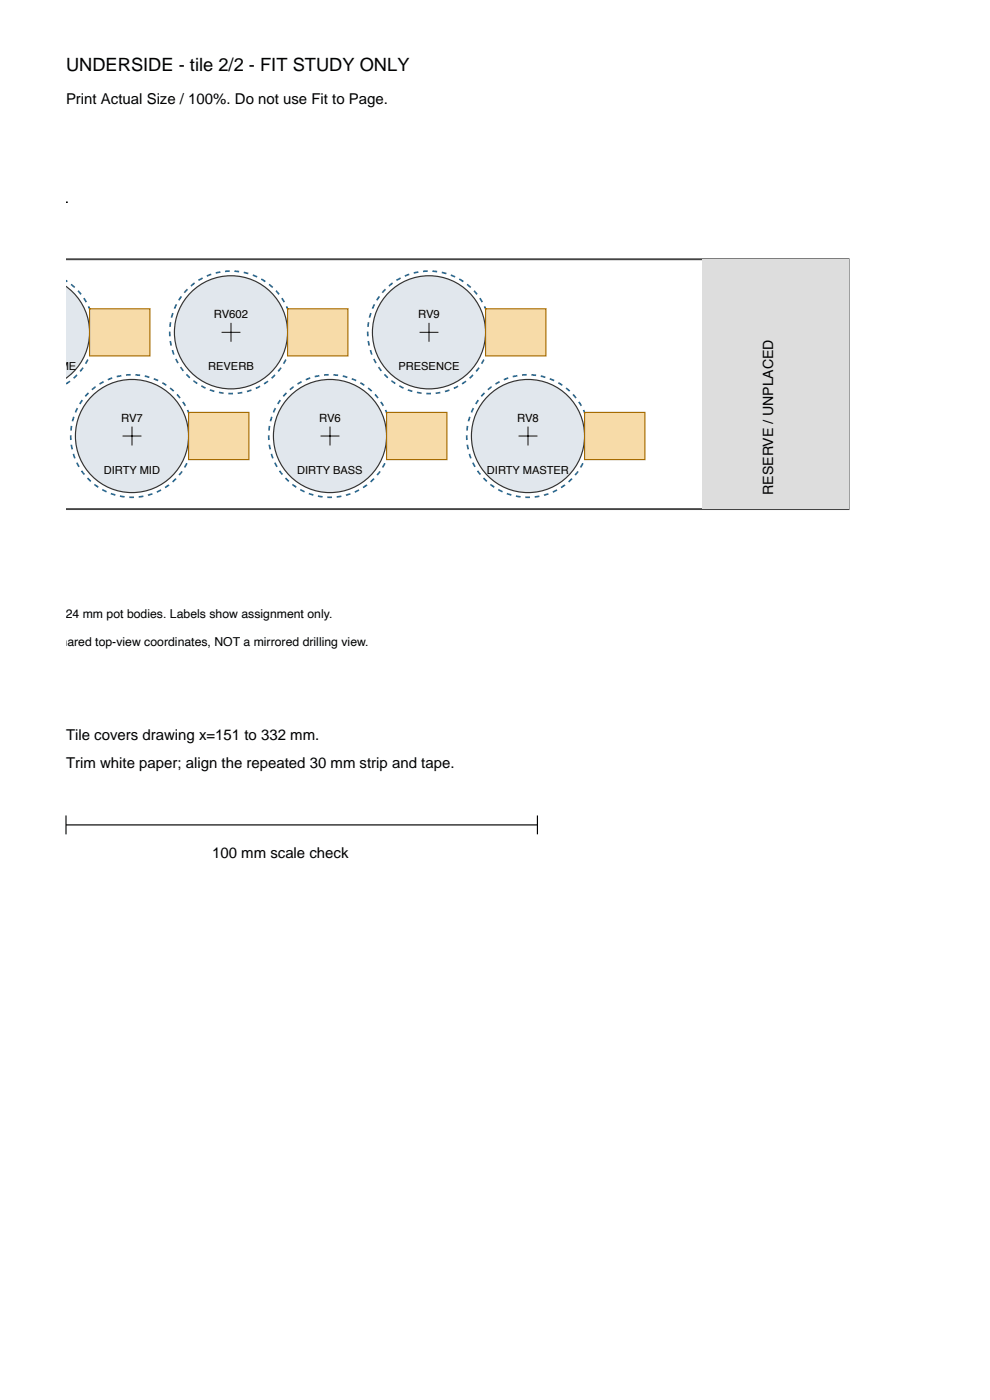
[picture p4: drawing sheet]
<svg xmlns="http://www.w3.org/2000/svg" width="210mm" height="297mm" viewBox="0 0 210 297" stroke-linecap="round" stroke-linejoin="round" font-family="sans-serif">
<path d="M14 55h166v53h-166" fill="none" stroke="#444" stroke-width=".4"/>
<path d="M149 55h31v53h-31z" fill="#ddd"/>
<path d="M14 59.5a12.9 12.9 0 0 1 6 11M20 70.5a12.9 12.9 0 0 1-6 11" fill="none" stroke="#296890" stroke-width=".35" stroke-dasharray="1 1" stroke-linecap="butt"/>
<path d="M14 58.5v1.9l.5 .7a12 12 0 0 1 0 18.8l-.5 .7v1.9z" fill="#e1e7ed" stroke="#333" stroke-width=".25"/>
<path d="M19 65.5h12.8v10h-12.8z" fill="#f7dba8" stroke="#a66b00" stroke-width=".25"/>
<circle cx="49" cy="70.5" r="13" fill="none" stroke="#296890" stroke-width=".35" stroke-dasharray="1 1" stroke-linecap="butt"/>
<circle cx="49" cy="70.5" r="12" fill="#e1e7ed" stroke="#333" stroke-width=".25"/>
<path d="M61 65.5h12.8v10h-12.8z" fill="#f7dba8" stroke="#a66b00" stroke-width=".25"/>
<path d="M47 70.5h4zM49 68.5v4z" fill="#000" stroke="#111" stroke-width=".21"/>
<circle cx="91" cy="70.5" r="13" fill="none" stroke="#296890" stroke-width=".35" stroke-dasharray="1 1" stroke-linecap="butt"/>
<circle cx="91" cy="70.5" r="12" fill="#e1e7ed" stroke="#333" stroke-width=".25"/>
<path d="M103 65.5h12.8v10h-12.8z" fill="#f7dba8" stroke="#a66b00" stroke-width=".25"/>
<path d="M89 70.5h4zM91 68.5v4z" fill="#000" stroke="#111" stroke-width=".21"/>
<circle cx="28" cy="92.5" r="13" fill="none" stroke="#296890" stroke-width=".35" stroke-dasharray="1 1" stroke-linecap="butt"/>
<circle cx="28" cy="92.5" r="12" fill="#e1e7ed" stroke="#333" stroke-width=".25"/>
<path d="M40 87.5h12.8v10h-12.8z" fill="#f7dba8" stroke="#a66b00" stroke-width=".25"/>
<path d="M26 92.5h4zM28 90.5v4z" fill="#000" stroke="#111" stroke-width=".21"/>
<circle cx="70" cy="92.5" r="13" fill="none" stroke="#296890" stroke-width=".35" stroke-dasharray="1 1" stroke-linecap="butt"/>
<circle cx="70" cy="92.5" r="12" fill="#e1e7ed" stroke="#333" stroke-width=".25"/>
<path d="M82 87.5h12.8v10h-12.8z" fill="#f7dba8" stroke="#a66b00" stroke-width=".25"/>
<path d="M68 92.5h4zM70 90.5v4z" fill="#000" stroke="#111" stroke-width=".21"/>
<circle cx="112" cy="92.5" r="13" fill="none" stroke="#296890" stroke-width=".35" stroke-dasharray="1 1" stroke-linecap="butt"/>
<circle cx="112" cy="92.5" r="12" fill="#e1e7ed" stroke="#333" stroke-width=".25"/>
<path d="M124 87.5h12.8v10h-12.8z" fill="#f7dba8" stroke="#a66b00" stroke-width=".25"/>
<path d="M110 92.5h4zM112 90.5v4z" fill="#000" stroke="#111" stroke-width=".21"/>
<path d="M14 175h100M14 173v4M114 173v4" fill="none" stroke="#000" stroke-width=".25"/>
<text font-size="4" x="-.4" y="43">T DRILL</text>
<text font-size="3.9" x="14" y="15">UNDERSIDE - tile 2/2 - FIT STUDY ONLY</text>
<g font-size="3.2">
<text x="14" y="22">Print Actual Size / 100%. Do not use Fit to Page.</text>
<text x="14" y="157">Tile covers drawing x=151 to 332 mm.</text>
<text x="14" y="163">Trim white paper; align the repeated 30 mm strip and tape.</text>
<text x="45" y="182">100 mm scale check</text>
</g>
<text font-size="3" x="164" y="105" transform="rotate(-90 164 105)">RESERVE / UNPLACED</text>
<g font-size="2.6">
<text x="-.6" y="131">ob sweeps / 24 mm pot bodies. Labels show assignment only.</text>
<text x=".6" y="137">shown in shared top-view coordinates, NOT a mirrored drilling view.</text>
</g>
<g font-size="2.4">
<text x="45.4" y="67.5">RV602</text>
<text x="88.7" y="67.5">RV9</text>
<text x="25.7" y="89.5">RV7</text>
<text x="67.7" y="89.5">RV6</text>
<text x="109.7" y="89.5">RV8</text>
</g>
<g font-size="2.3">
<text x="-.5" y="78.5">LEAN VOLUME</text>
<text x="44.2" y="78.5">REVERB</text>
<text x="84.5" y="78.5">PRESENCE</text>
<text x="22" y="100.5">DIRTY MID</text>
<text x="63.1" y="100.5">DIRTY BASS</text>
<text x="103.3" y="100.5">DIRTY MASTER</text>
</g>
</svg>
